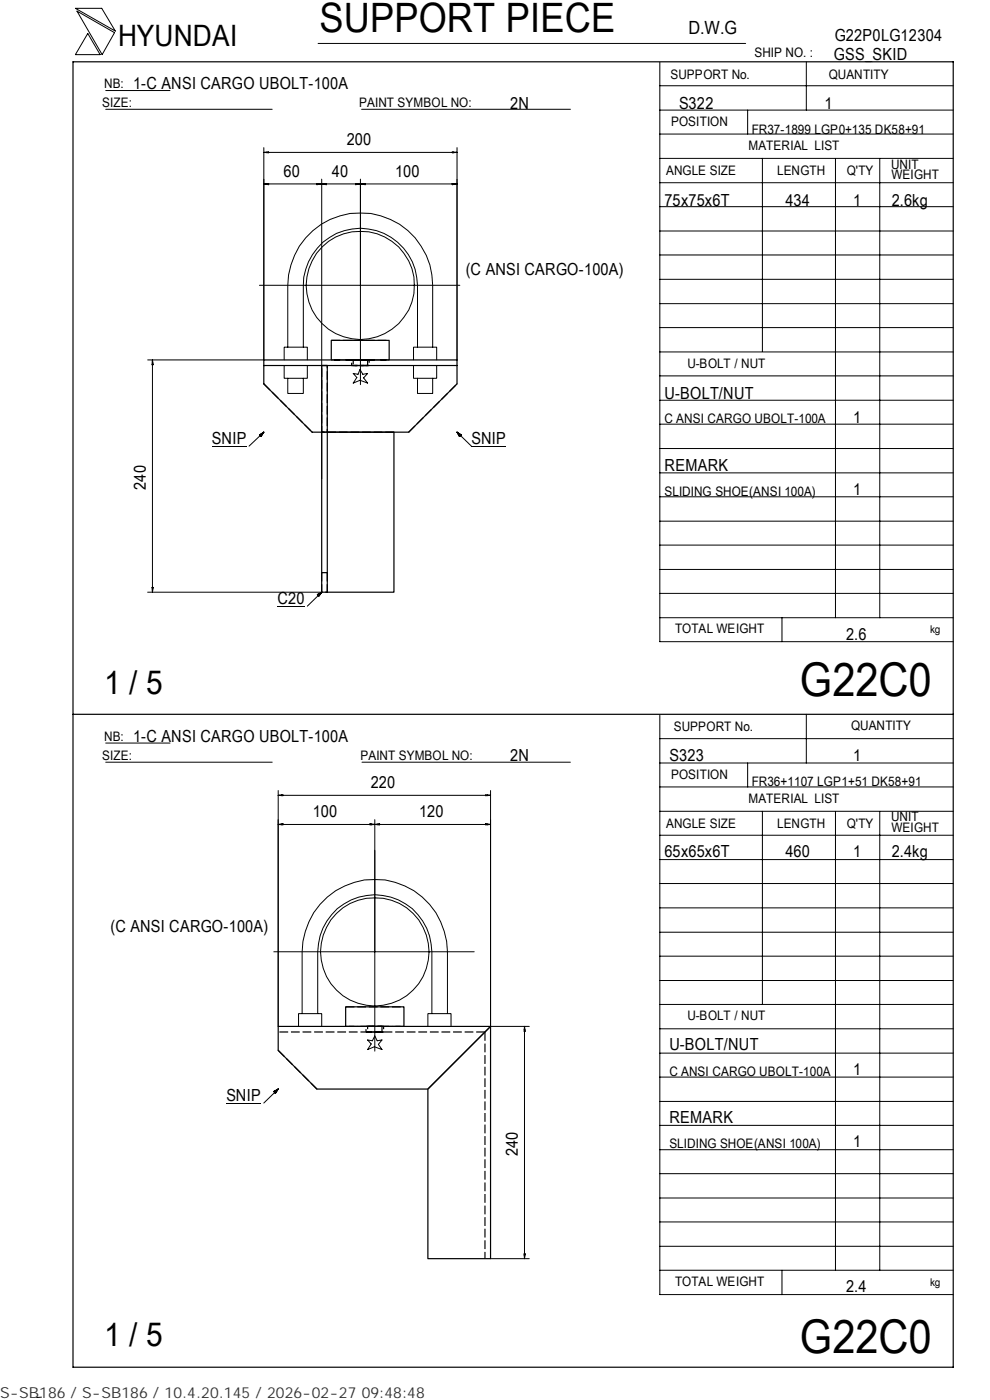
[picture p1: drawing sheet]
<svg xmlns="http://www.w3.org/2000/svg" width="210mm" height="297mm" viewBox="0 0 210 297" stroke-linecap="round" stroke-linejoin="round" font-family="sans-serif">
<g fill="none" stroke="#000" stroke-width=".21">
<path d="M16 1.8h5.6l2.9 4.8zM16.3 2.4l8 4.5-2.6 4.7zM18.6 7.1l2.6 4.5h-5.2zM22.4 19.2h13.7M67.5 9.2h90.6M139.9 18.2h62.3M139.9 13.2v122.9h62.3M171 13.1v10.3M22.4 23.2h35.3M56 31.3v45.1h-24.7M56 32.3l1-.1v.2zM56 32.3h40.9"/>
<path d="M56 39l1-.1v.3zM56 39h40.9M56.6 32.2v.2M56.6 38.9v.2M67.2 38.9l1 .1-1 .2zM67.6 38.9v.2M68.2 39l1-.1v.3zM68.2 38v63.6M68.9 38.9v.2M75.4 38.9l1 .1-1 .2zM75.7 38.9v.2M76.4 39l1.1-.1v.3z"/>
<path d="M76.4 38v43.6M76.7 23.2h44.3M77.1 38.9v.2M95.9 38.9l1 .1-1 .2zM95.9 32.2l1 .1-1 .1zM96.2 32.2v.2M96.2 38.9v.2M96.9 31.3v45.1M139.9 38.8h62.3M139.9 33.6h62.3M139.9 28.4h62.3M139.9 23.4h62.3"/>
<path d="M158.6 23.4v5M161.7 33.6v41M177.2 33.7v97.4M186.6 33.7v97.4M139.9 59.3h62.3M139.9 54.1h62.3M139.9 49h62.3M139.9 43.8h62.3M32.3 76.4l.2 1h-.3zM32.3 77h.1M32.3 76.4v49.2M55 60.5h42.5"/>
<path d="M60.3 77.5v2.8h4.9v-2.8M60.3 76.4v-2.8h4.9v2.8M61 73.6v-13.1a15.4 15.4 0 0 1 15.4-15.3 15.4 15.4 0 0 1 15.4 15.3v13.1M64.3 73.6v-13.1a12.1 12.1 0 0 1 12.1-12.1 12.1 12.1 0 0 1 12.2 12.1v13.1M74.9 79.2l1 .2 .5-1 .6 1 1-.2-.9 1 .9 1.1-1.6-.6-1.5 .6 .8-1.2zM87.7 77.5v2.8h4.9v-2.8M87.7 76.4v-2.8h4.9v2.8M139.9 79.7h62.3M139.9 74.7h62.3M139.9 69.5h62.3M139.9 64.4h62.3M45 94.7h7.3"/>
<path d="M55 92.3l1-.6-.6 .9zM56 91.7l-3.2 2.9M61 80.3v3.2h3.3v-3.2M88.6 80.3v3.2h3.2v-3.2M96.9 91.7l1 .6-.5 .3zM96.9 91.7l3.1 3h7.4M139.9 95.2h62.3M139.9 90h62.3M139.9 84.9h62.3M139.9 100.3h62.3M139.9 115.6h62.3M139.9 110.6h62.3"/>
<path d="M139.9 105.4h62.3M31.3 125.6h36.9M32.2 124.6h.3l-.2 1zM32.3 124.9h.1M58.8 128.6h5.9M67.3 126.1l.9-.5-.6 .9zM68.2 125.6l-3 3M139.9 131.1h62.3M139.9 125.9h62.3M139.9 120.8h62.3M165.9 131.1v5M22.4 157.6h13.7"/>
<path d="M139.9 151.7v122.9h62.3M139.9 156.7h62.3M171 151.5v10.4M22.4 161.7h35.3M59 167.7v50.1M59 168.7l1-.1v.2zM59 168.7h45M59 174.9l1-.2v.3zM59.7 168.6v.2M59.7 174.8v.2M76.8 161.7h44.2M78.5 174.7l1 .2-1 .1z"/>
<path d="M78.8 174.8v.2M79.5 174.9l1-.2v.3zM79.5 173.9v49.1M80.2 174.8v.2M103 174.7l1 .2-1 .1zM103 168.6l1 .1-1 .1zM103.4 168.6v.2M103.4 174.8v.2M104 174.9h-45M104 167.7v50.1h8.3M139.9 177.2h62.3M139.9 172.1h62.3"/>
<path d="M139.9 167h62.3M139.9 161.9h62.3M158.6 161.9v5.1M161.7 172.1v41M177.2 172.2v97.3M186.6 172.2v97.3M139.9 182.4h62.3M139.9 197.8h62.3M139.9 192.6h62.3M139.9 187.4h62.3M58.1 201.9h42.5M63.3 217.8v-2.8h4.9v2.8"/>
<path d="M64.1 215v-13.1a15.4 15.4 0 0 1 15.4-15.3 15.4 15.4 0 0 1 15.4 15.3v13.1M67.4 215v-13.1a12.1 12.1 0 0 1 12.1-12.1 12.1 12.1 0 0 1 12.1 12.1v13.1M90.8 217.8v-2.8h4.9v2.8M111.2 218.4h.1M111.2 217.8l.2 1h-.2zM111.2 217.8v49.2M139.9 218.3h62.3M139.9 213.1h62.3M139.9 208h62.3M139.9 202.9h62.3M48 234h7.4M58.1 231.6l.9-.6-.6 1z"/>
<path d="M59 231l-3 3M78 220.6l1 .2 .5-1 .5 1 1-.2-.7 1 .7 1.1-1.6-.6-1.4 .6 .7-1.2zM139.9 238.7h62.3M139.9 233.7h62.3M139.9 228.5h62.3M139.9 223.4h62.3M139.9 259.2h62.3M139.9 254.2h62.3M139.9 249h62.3M139.9 243.9h62.3M104 267h8.3M111.2 266h.2l-.2 1z"/>
<path d="M111.2 266.3h.1M139.9 269.5h62.3M139.9 264.4h62.3M165.9 269.5v5.1M8.8 296.4l-1 .1"/>
<circle cx="76.4" cy="60.5" r="11.5"/>
<circle cx="79.5" cy="201.9" r="11.5"/>
</g>
<g fill="none" stroke="#000" stroke-width=".25" stroke-dasharray="1.9 .6" stroke-linecap="butt">
<path d="M70.3 72.2h12.2M70.3 76.4h12.2h-12.2M74.6 76.4h3.7M76.4 77.5h1.9v-1.1h-3.7v1.1h1.8M77.5 76.4h.5v1.1h-3.1v-1.1h2.6M78.3 77.5h-3.7M56 81.4l10.2 10.3M68.2 91.7h1.2v-14.2h-1.2M83.6 91.7h-15.4v-14.2M86.7 91.7l10.2-10.3M68.2 121.5v4.1h1.2M69.4 121.5v4.1"/>
<path d="M73.3 213.6h12.4M73.3 217.8h12.4M77.6 217.8h3.8M77.6 217.8h3.8v1.1h-3.8v-1.1M80.9 217.8l.1 1.1h-3v-1.1h2.9M81.4 218.9h-3.8M85.7 217.8h-12.4M102.9 218.9v48.1M102.9 218.9h-43.9M59 222.8l8.2 8.2"/>
</g>
<path d="M15.5 13.1h186.7v277h-186.7zM56 77.5v3.9l10.2 10.3h2M70.3 76.4v-4.2h12.2v4.2M96.9 77.5h-40.9v-1.1h40.9v5l-10.2 10.3h-17.3M83.6 91.7v33.9h-14.2M68.2 121.5v-44h1.2v44M68.2 121.5h1.2v4.1h-1.2zM15.5 151.5h186.7M59 217.8h45l-13.2 13.2h-23.6l-8.2-8.2zM73.3 217.8v-4.2h12.4v4.2M90.8 231l13.2-13.2v49.2h-13.2z" fill="none" stroke="#000" stroke-width=".25"/>
<path d="M74.9 76.4h3.1M78 77.5h-3.1M78 217.8h3M81 218.9h-3" fill="none" stroke="#000" stroke-width=".25" stroke-dasharray="1.7 .5" stroke-linecap="butt"/>
<path d="M69.4 91.7h-1.2" fill="none" stroke="#000" stroke-width=".25" stroke-dasharray=".7 .2" stroke-linecap="butt"/>
<path d="M55 91.8h1v.8h-1zM97 91.8h.9v.8h-.9zM67.3 125.7h.9v.8h-.9zM58.1 231.1h.9v.9h-.9z" fill="#000"/>
<g font-size="9.9">
<text x="169.7" y="147.6">G22C0</text>
<text x="169.7" y="286.9">G22C0</text>
</g>
<text font-size="8.6" x="67.7" y="6.9">SUPPORT PIECE</text>
<g font-size="7">
<text x="22.1" y="147.2">1 / 5</text>
<text x="22.1" y="285.6">1 / 5</text>
</g>
<text font-size="6.3" x="25.1" y="9.8">HYUNDAI</text>
<text font-size="3.9" x="146" y="7.3">D.W.G</text>
<g font-size="3.5">
<text x="177" y="8.7">G22P0LG12304</text>
<text x="176.9" y="12.8">GSS_SKID</text>
<text x="28.3" y="19">1-C ANSI CARGO UBOLT-100A</text>
<text x="108.2" y="23.1">2N</text>
<text x="144" y="23.1">S322</text>
<text x="174.8" y="23.1">1</text>
<text x="73.6" y="30.8">200</text>
<text x="60.1" y="37.6">60</text>
<text x="70.4" y="37.6">40</text>
<text x="83.8" y="37.6">100</text>
<text x="141" y="43.6">75x75x6T</text>
<text x="166.6" y="43.6">434</text>
<text x="180.9" y="43.6">1</text>
<text x="189.1" y="43.6">2.6kg</text>
<text x="98.8" y="58.3">(C ANSI CARGO-100A)</text>
<text x="141" y="84.6">U-BOLT/NUT</text>
<text x="180.9" y="89.7">1</text>
<text x="45" y="94.2">SNIP</text>
<text x="100" y="94.2">SNIP</text>
<text x="141" y="99.9">REMARK</text>
<text x="30.9" y="103.9" transform="rotate(-90 30.9 103.9)">240</text>
<text x="180.9" y="105.1">1</text>
<text x="58.8" y="128.2">C20</text>
<text x="179.5" y="135.8">2.6</text>
<text x="28.3" y="157.3">1-C ANSI CARGO UBOLT-100A</text>
<text x="108.2" y="161.4">2N</text>
<text x="142" y="161.4">S323</text>
<text x="180.9" y="161.4">1</text>
<text x="78.7" y="167.2">220</text>
<text x="66.4" y="173.4">100</text>
<text x="88.9" y="173.4">120</text>
<text x="141" y="181.9">65x65x6T</text>
<text x="166.6" y="181.9">460</text>
<text x="180.9" y="181.9">1</text>
<text x="189.1" y="181.9">2.4kg</text>
<text x="23.5" y="197.7">(C ANSI CARGO-100A)</text>
<text x="142" y="222.8">U-BOLT/NUT</text>
<text x="48" y="233.6">SNIP</text>
<text x="180.9" y="228">1</text>
<text x="142" y="238.3">REMARK</text>
<text x="109.8" y="245.3" transform="rotate(-90 109.8 245.3)">240</text>
<text x="180.9" y="243.3">1</text>
<text x="179.5" y="274.1">2.4</text>
</g>
<text font-size="3.2" fill="#323232" x="0" y="296.6">S-SB186 / S-SB186 / 10.4.20.145 / 2026-02-27 09:48:48</text>
<g font-size="2.8">
<text x="142.2" y="16.8">SUPPORT No.</text>
<text x="160" y="12.2">SHIP NO. :</text>
<text x="175.8" y="16.7">QUANTITY</text>
<text x="21.7" y="22.8">SIZE:</text>
<text x="22.1" y="18.7">NB:</text>
<text x="76.2" y="22.8">PAINT SYMBOL NO:</text>
<text x="142.3" y="26.8">POSITION</text>
<text x="159.4" y="28.4">FR37-1899 LGP0+135 DK58+91</text>
<text x="158.8" y="31.7">MATERIAL LIST</text>
<text x="189" y="35.8">UNIT</text>
<text x="141.3" y="37.2">ANGLE SIZE</text>
<text x="164.8" y="37.1">LENGTH</text>
<text x="179.6" y="37.1">Q'TY</text>
<text x="189.1" y="38">WEIGHT</text>
<text x="145.8" y="78">U-BOLT / NUT</text>
<text x="141" y="89.8">C ANSI CARGO UBOLT-100A</text>
<text x="141" y="105.2">SLIDING SHOE(ANSI 100A)</text>
<text x="143.2" y="134.4">TOTAL WEIGHT</text>
<text x="142.9" y="155">SUPPORT No.</text>
<text x="180.5" y="154.9">QUANTITY</text>
<text x="21.7" y="161.3">SIZE:</text>
<text x="22.1" y="157.1">NB:</text>
<text x="76.5" y="161.2">PAINT SYMBOL NO:</text>
<text x="142.3" y="165.3">POSITION</text>
<text x="159.4" y="166.7">FR36+1107 LGP1+51 DK58+91</text>
<text x="158.8" y="170.3">MATERIAL LIST</text>
<text x="141.3" y="175.7">ANGLE SIZE</text>
<text x="164.8" y="175.6">LENGTH</text>
<text x="179.6" y="175.6">Q'TY</text>
<text x="189" y="174.2">UNIT</text>
<text x="189.1" y="176.5">WEIGHT</text>
<text x="145.8" y="216.5">U-BOLT / NUT</text>
<text x="142" y="228.2">C ANSI CARGO UBOLT-100A</text>
<text x="142" y="243.5">SLIDING SHOE(ANSI 100A)</text>
<text x="143.2" y="272.9">TOTAL WEIGHT</text>
</g>
<g font-size="2.3">
<text x="197.3" y="134.3">kg</text>
<text x="197.3" y="272.8">kg</text>
</g>
</svg>
